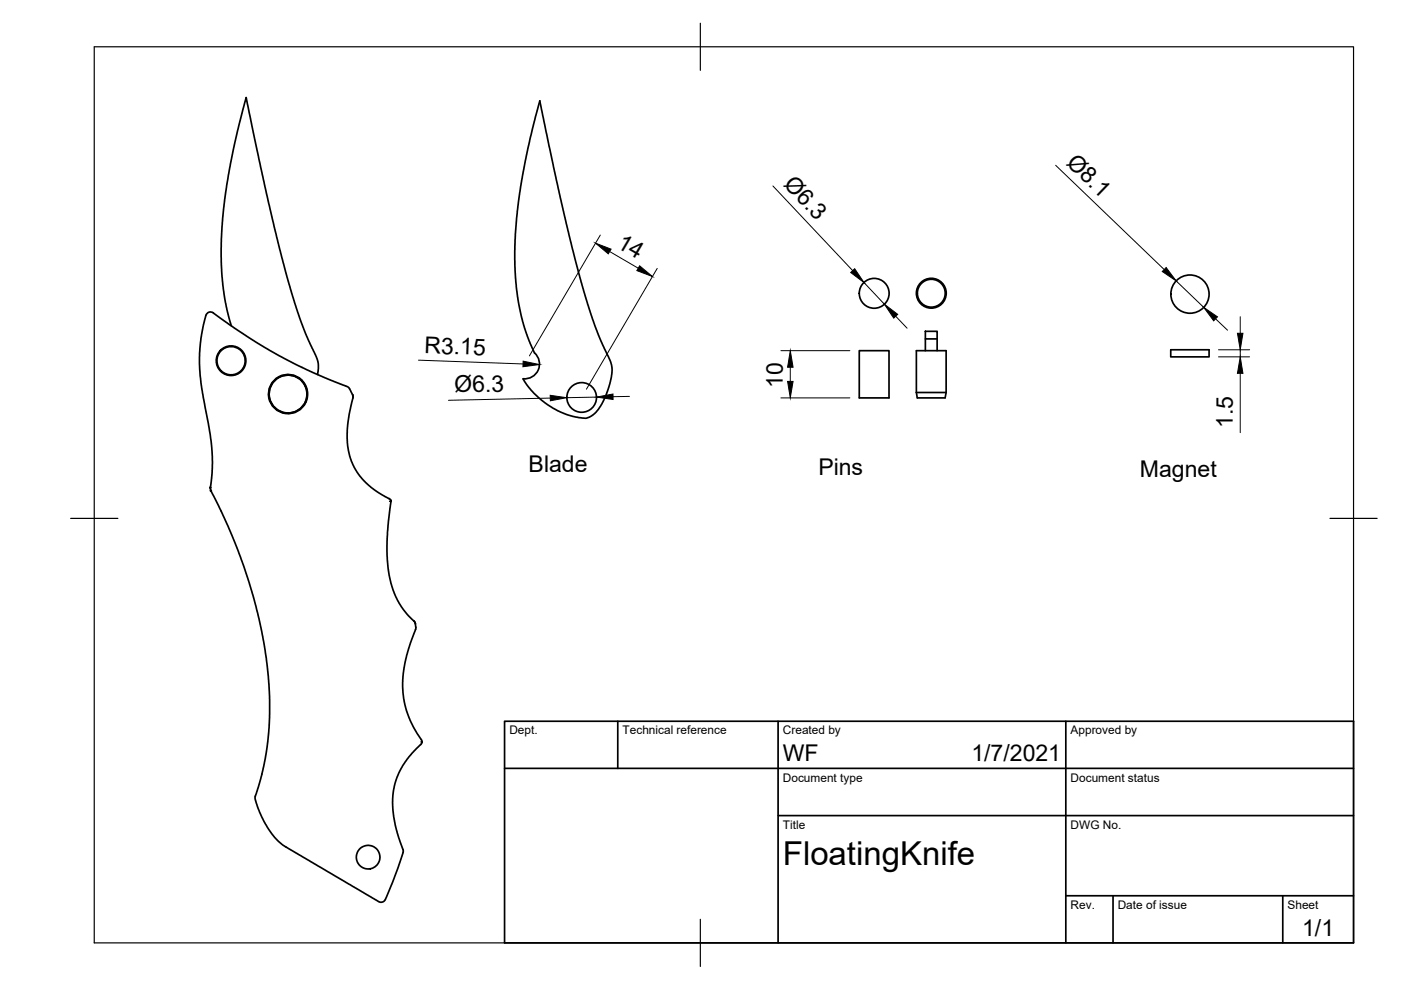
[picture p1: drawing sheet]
<svg xmlns="http://www.w3.org/2000/svg" width="297mm" height="210mm" viewBox="0 0 297 210" stroke-linecap="round" stroke-linejoin="round" font-family="sans-serif">
<!-- layer: Visible -->
<g fill="none" stroke="#000" stroke-width=".36">
<path d="M43.6 66.9a36.4 36.4 0 0 0-.3 18.6l1.2 6.4 .5 3.8v3.5l-.4 4.2M43.7 66.9a.98 .98 0 0 1 1.5-.5l4.5 3.2 4.7 3a104.8 104.8 0 0 0 18.6 9.1l1 .6 .8 1.4M49.1 69.1l-1.3-5-.7-5.4-.2-4.3 .2-6.4 .5-5.6 1.3-7.7 1.5-7 1.8-7 4.3 20.4 3.3 13.6 1.8 6.5 2 6.4 1.4 3.7 2.2 4.8 .3 1.2-.2 2.1M182.2 74.4h6.3v10h-6.3zM196.2 70.2h2.5v1.7h-2.5zM196.2 71.9v2.5M198.7 71.9v2.5M248.2 74.2h8.1v1.5h-8.1zM64 80.6a4.2 4.2 0 0 0-6.7 1 4.2 4.2 0 0 0 3 6.1 4.2 4.2 0 0 0 4.9-4.7l-.4-1.3-.8-1.1M64 80.9a4 4 0 0 0-6.6 .8 4 4 0 0 0 3.2 5.8 4 4 0 0 0 4.3-5l-.3-.8-.6-.8M74.8 83.7v.6l-.8 3.5-.3 2.2-.1 2 .1 2.6 .4 2.1 .7 1.8 1 1.7 1.3 1.6a28.8 28.8 0 0 0 5.7 4.2l.1 .1M74.8 83.7v.7"/>
<path d="M110.9 80.3a3.2 3.2 0 0 0 3.3-2 3.2 3.2 0 0 0-1-3.7l-2-5.1-1.3-5.4-.6-5.3-.1-6.6 .5-7.5 .9-6.4 1.8-8.9 2-8 4.4 20.5 3.8 15.6 3 10.2 1.6 4.1 2.3 4.9 .2 1.1-.1 2.4-1 3.4-1.3 2.5-1.3 1.7a3.2 3.2 0 0 1-3.6 .7l-2-.5-1.6-.7-2.8-1.6-2.8-2.4-1.6-1.9-.7-1.1M194.3 83.2h6.3M194.3 83.2l.2 1.2h5.9l.2-1.2M194.3 83.2v-8.8h6.3v8.8M44.6 103.4l.1 .6M44.7 104l3.7 7.8 3.2 8.1 2.7 8.8 1.2 5.3 .7 3.9 .7 5.6 .2 4.1-.1 6.7-.3 3.9-.8 4.2-1.8 6.8 .6 2.1 1.2 2.8 1.1 1.9 1.3 1.6 1.7 1.6 20.7 12.1 .6-.1 .4-.5 1.8-4.3 2-5.7v-.5l-1.4-4.2a16.9 16.9 0 0 1 .5-12.2l.8-1.6 1.3-1.7 2.7-2.8 .1-.4h-.2M82.9 106.1l-.3 .2M82.9 106.1l-.6 4.6-.2 3.5v3.6l.2 2.4 .3 2.2 .7 2.7 1 2.2 .7 1.1a14.3 14.3 0 0 0 2.7 3.2M87.7 131.6l.4 .7M88.1 132.3l.1 1-1.9 5.5-.8 3.7-.1 3.2 .4 3.4a23.3 23.3 0 0 0 3.7 8.1v.1"/>
<circle cx="49" cy="76.5" r="3.1"/>
<circle cx="49" cy="76.5" r="3"/>
<circle cx="185.3" cy="62.2" r="3.2"/>
<circle cx="197.5" cy="62.2" r="3.2"/>
<circle cx="197.5" cy="62.2" r="2.95"/>
<circle cx="252.3" cy="62.4" r="4.1"/>
<circle cx="61.1" cy="83.5" r="4.1"/>
<circle cx="123.3" cy="84.3" r="3.1"/>
<circle cx="78.1" cy="181.7" r="2.5"/>
</g>
<g fill="#000" stroke="#000" stroke-width=".21">
<circle cx="44.6" cy="103.4" r=".17"/>
<circle cx="44.7" cy="104" r=".17"/>
</g>
<!-- layer: Border -->
<path d="M20 9.9h267v190h-267zM148.5 4.9v10M15 109.9h10M282 109.9h10M148.5 194.9v10" fill="none" stroke="#000" stroke-width=".25"/>
<!-- layer: TitleBlock -->
<path d="M107 152.9h180v47h-180zM131 152.9v10M165 152.9v47M226 152.9v47M107 162.9h180M165 172.9h122M226 189.9h61M236 189.9v10M272 189.9v10" fill="none" stroke="#000" stroke-width=".36"/>
<!-- layer: Dimensions -->
<g fill="none" stroke="#000" stroke-width=".21">
<path d="M163.9 39.4l16.9 18M223.8 35l23 22.1M127.3 49.8l-15.1 25.7M129.3 53.3l6 3.6M139.3 56.9l-15 25.6M183.2 59.9l4.3 4.6M249.4 59.6l5.8 5.6M88.7 76.4l22.2 .8M165.6 74.4h14.6M167.6 77.9v3M189.9 67l2.4 2.6M257.7 67.6l2.6 2.4"/>
<path d="M258.3 75.7h6.6M258.3 74.2h6.6M263 67.2v3.5M263 74.2v1.5M263 79.2v12.5M116.7 84.4l-21.6 .5M126.5 84.2l-6.3 .1M133.5 84l-3.5 .1M165.6 84.4h14.6"/>
</g>
<g fill="#000" stroke="#000" stroke-width=".21">
<path d="M126.3 51.6l3.3 1.2-.6 1zM135.6 56.4l2.7 2.2-3.3-1.2zM180.4 57.8l.8-.8 2 2.9zM247.2 56.7l2.2 2.9-3-2zM110.9 76.6l3.5 .7-3.5 .5zM167.6 74.4l.5 3.5h-1.1zM187.5 64.5l2.8 2.1-.8 .9zM255.2 65.2l2.9 2-.8 .8zM262.4 70.7h1.1l-.5 3.5zM263 75.7l.5 3.5h-1.1zM116.6 83.8l3.6 .5-3.5 .7zM126.5 84.2l3.5-.7v1.2z"/>
<path d="M167 80.9h1.1l-.5 3.5z"/>
</g>
<text font-size="7" x="166" y="183.4">FloatingKnife</text>
<g font-size="4.9">
<text x="225.9" y="34.8" transform="rotate(44 225.9 34.8)">Ø8.1</text>
<text x="166" y="39.2" transform="rotate(47 166 39.2)">Ø6.3</text>
<text x="130.6" y="52.4" transform="rotate(30 130.6 52.4)">14</text>
<text x="89.9" y="74.9" transform="rotate(2 89.9 74.9)">R3.15</text>
<text x="96.4" y="83.2" transform="rotate(-1 96.4 83.2)">Ø6.3</text>
<text x="166" y="82.2" transform="rotate(-90 166 82.2)">10</text>
<text x="261.4" y="90.8" transform="rotate(-90 261.4 90.8)">1.5</text>
<text x="112.1" y="100.1">Blade</text>
<text x="173.5" y="100.6">Pins</text>
<text x="241.7" y="101.1">Magnet</text>
<text x="166" y="161.4">WF</text>
<text x="206" y="161.4">1/7/2021</text>
<text x="276.1" y="198.6">1/1</text>
</g>
<g font-size="2.5">
<text x="108" y="155.7">Dept.</text>
<text x="132" y="155.7">Technical reference</text>
<text x="166" y="155.7">Created by</text>
<text x="227" y="155.7">Approved by</text>
<text x="166" y="165.7">Document type</text>
<text x="227" y="165.7">Document status</text>
<text x="166" y="175.7">Title</text>
<text x="227" y="175.7">DWG No.</text>
<text x="227" y="192.7">Rev.</text>
<text x="237" y="192.7">Date of issue</text>
<text x="273" y="192.7">Sheet</text>
</g>
</svg>
